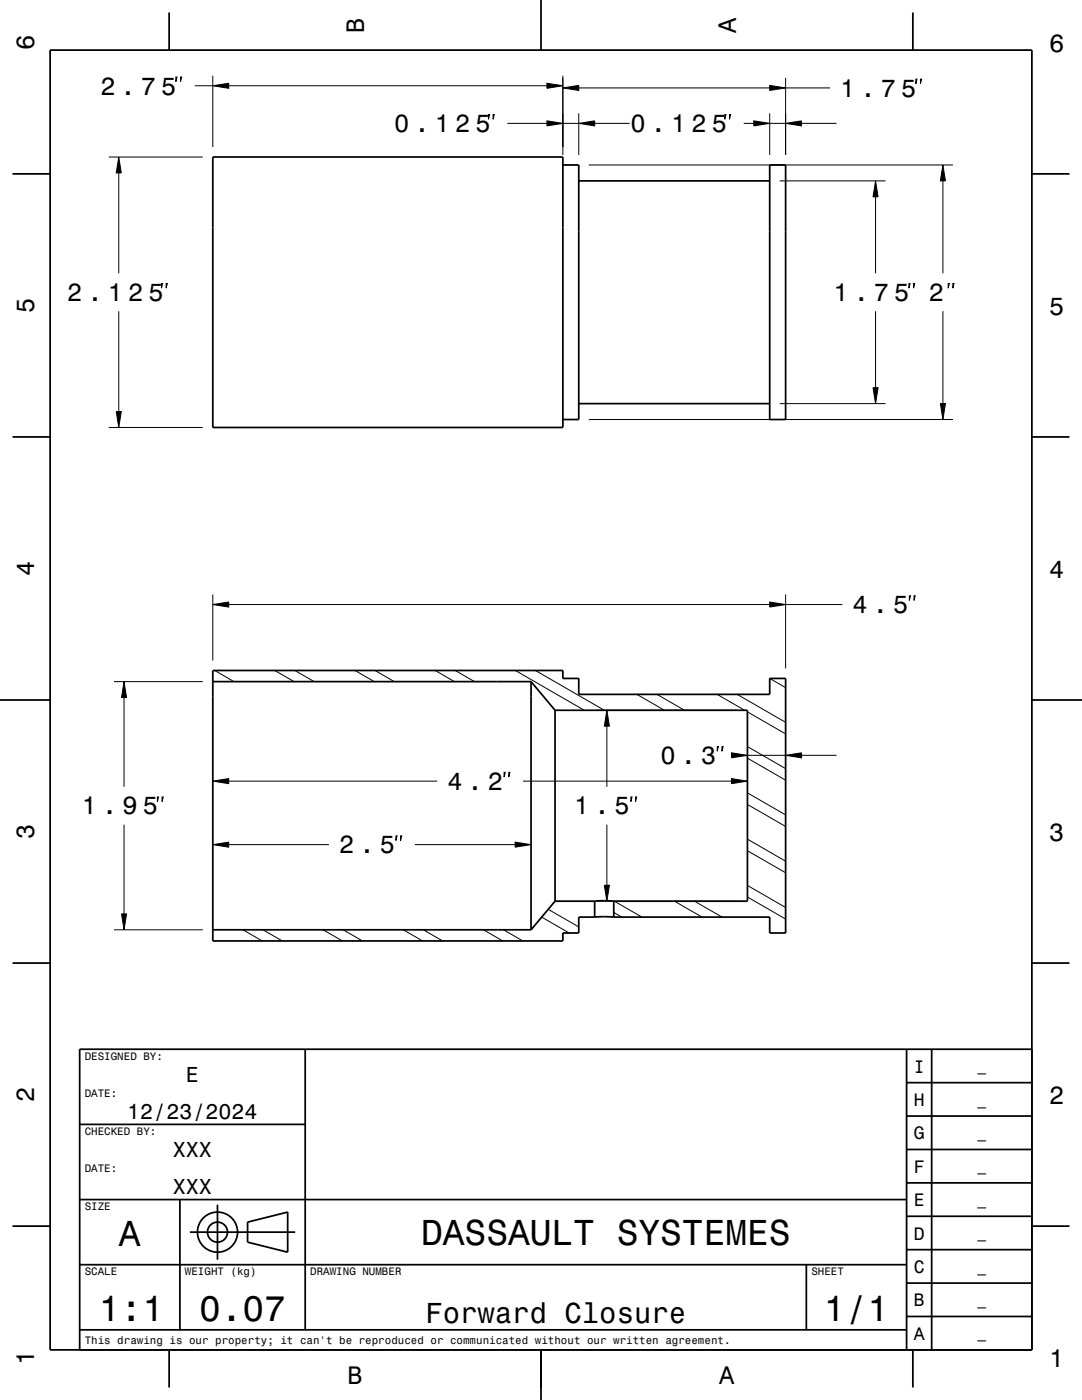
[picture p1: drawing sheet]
<svg xmlns="http://www.w3.org/2000/svg" width="216mm" height="279mm" viewBox="0 0 216 279" stroke-linecap="round" stroke-linejoin="round" font-family="sans-serif">
<g fill="none" stroke="#000" stroke-width=".2">
<path d="M35.1 15.4h.2l-.2 .9zM36 15.4h.3l-.3 .9zM38.9 17.1h3.6M42.5 17.1l3.1-.5v1zM42.5 15.1v14.2M45.6 17.1h63.5M109.1 16.6l3.2 .5-3.2 .5zM112.3 17.5l3.2-.5v1.1zM112.3 15.1v15.8M115.5 17.5h38.1M153.6 17l3.2 .5-3.2 .6zM156.8 15.5v15.4"/>
<path d="M156.8 17.5h8.8M182.7 15.8h.3l-.3 .9zM183.7 15.8h.2l-.2 .9zM21.7 31.3h18.8M23.7 31.3l.5 3.2h-1zM23.7 34.5v20M97.5 22.9h.2l-.2 .9zM98.4 22.9h.2l-.2 .9zM101.2 24.6h7.9M109.1 24.1l3.2 .5-3.2 .5zM112.3 24.6h3.2M115.5 24.6l3.2-.5v1z"/>
<path d="M115.5 22.6v8.3M117.5 32.9h72.6M118.7 24.6h6.9M144.6 22.9h.3l-.3 .9zM145.6 22.9h.2l-.2 .9zM148.4 24.6h2M150.4 24.1l3.2 .5-3.2 .5zM153.6 22.6v8.3M153.6 24.6h3.2M155.6 36.1h21.1M156.8 24.6l3.1-.5v1zM159.9 24.6h7"/>
<path d="M174.7 36.1l.5 3.2h-1zM174.7 39.3v15.2M188.1 32.9l.5 3.2h-1zM188.1 36.1v18.4M32.2 56.6h.3l-.3 .9zM33.2 56.6h.2l-.2 .9zM181.4 56.6h.2l-.2 .9zM182.3 56.6h.2l-.2 .9zM189.2 56.6h.2l-.2 .9zM190.1 56.6h.3l-.3 .9zM23.7 62.1v20M174.2 77.4h1l-.5 3.1z"/>
<path d="M174.7 62.1v15.3M188.1 62.1v18.4M21.7 85.3h18.8M23.2 82.1h1l-.5 3.2zM117.5 83.7h72.6M155.6 80.5h21.1M187.6 80.5h1l-.5 3.2zM42.5 118.6v13.2M156.8 118.6v14.8M181.4 118.9h.3l-.3 .9zM182.4 118.9h.2l-.2 .9zM22.8 136h17.7"/>
<path d="M24.8 136l.5 3.2h-1.1zM24.8 139.2v17.8M42.5 120.7l3.1-.6v1.1zM42.5 135.9l.2 .1M42.8 133.8l3.9 2.2M45.6 120.7h108M54.8 133.8l3.9 2.2M58.8 133.8l3.9 2.2M70.8 133.8l3.9 2.2M74.8 133.8l3.9 2.2M86.8 133.8l3.9 2.2M90.8 133.8l3.9 2.2"/>
<path d="M102.8 133.8l13.8 7.9M106.8 133.8l13.8 7.9M127.1 138.6l5.5 3.1M131.1 138.6l5.5 3.1M143.1 138.6l5.5 3.1M147.1 138.6l9.7 5.6M153.6 120.1l3.2 .6-3.2 .5zM153.6 135.4l3.2 1.8M156.8 120.7h11.3M31.4 159h.2l-.2 1zM32.3 159h.3l-.3 1zM42.5 155.9l3.1-.5v1z"/>
<path d="M45.6 155.9h41.6M100.6 154.1h.2l-.2 1zM101.5 154.1h.3l-.3 1zM104.4 155.9h41.6M119.1 141.7h28M121.1 141.7l.5 3.2h-1zM121.1 144.9v12.1M125.9 159h.2l-.2 1zM126.8 159h.2l-.2 1zM143.1 149h.3l-.3 .9zM144.1 149h.2l-.2 .9zM146 150.2l3.1 .5-3.1 .5z"/>
<path d="M146 155.4l3.1 .5-3.1 .5zM149.1 149l7.7 4.4M149.1 158.2l7.7 4.4M149.1 142.1l7.7 4.4M149.1 151.3l7.7 4.4M149.1 150.7h7.7M156.8 150.7l3.1-.5v1zM159.9 150.7h7M24.8 164.6v17.8M42.5 168.6l3.1-.5v1zM45.6 168.6h20M79 166.8h.2l-.2 1z"/>
<path d="M79.9 166.8h.3l-.3 1zM82.8 168.6h20M102.8 168.1l3.2 .5-3.2 .5zM118.6 179.8l.1 .1M119.1 179.8h28M120.6 176.7h1l-.5 3.1zM121.1 164.6v12.1M122.6 179.8l5.5 3.2M134.6 179.8l5.5 3.2M138.6 179.8l5.5 3.2M149.1 167.5l7.7 4.4M149.1 176.7l7.7 4.4"/>
<path d="M149.1 160.5l7.7 4.4M149.1 169.8l7.7 4.4M149.1 179l7.7 4.4M22.8 185.6h17.7M24.2 182.4h1.1l-.5 3.2zM48.5 185.6l3.8 2.2M52.5 185.6l3.8 2.2M64.5 185.6l3.8 2.2M68.5 185.6l3.8 2.2M80.5 185.6l3.8 2.2M84.5 185.6l3.8 2.2M96.5 185.6l3.8 2.2"/>
<path d="M100.5 185.6l3.8 2.2M108.1 183l5.5 3.2M109.4 181.5l6.1 3.5M122.5 182.1l1.6 .9"/>
</g>
<g fill="none" stroke="#000" stroke-width=".35">
<path d="M10 10h195.9v259.4h-195.9zM33.8 2.5v7.5M107.9 0v10M182.1 2.5v7.5M2.5 34.7h7.5M42.5 31.3h69.8v54h-69.8zM112.3 32.9h3.2v50.8h-3.2M115.5 36.1h38.1M153.6 32.9h3.2v50.8h-3.2zM205.9 34.7h7.5M2.5 87.2h7.5M115.5 80.5h38.1"/>
<path d="M205.9 87.2h7.5M0 139.7h10M42.5 136h63.5M106 136l4.8 5.7M106 136v49.6M205.9 139.7h10M110.8 141.7h38.3v38.1h-26.6M110.8 141.7v38.1M110.8 179.8h7.9M110.8 179.8l-4.8 5.8M118.7 179.8h3.8M118.7 179.8v3.2"/>
<path d="M122.5 179.8v3.2M2.5 192.2h7.5M42.5 185.6h63.5M118.7 183h3.8M118.7 183h-3.2v3.2h-3.2v1.6h-69.8v-54h69.8v1.6h3.2v3.2h38.1v-3.2h3.2v50.8h-3.2v-3.2h-31.1M205.9 192.2h7.5M60.9 209.4v56M180.9 216.1h25M180.9 209.4v60M185.9 209.4v60M205.9 209.4h-190v60M15.9 239.4h165"/>
<path d="M15.9 224.4h45M35.9 239.4v26M180.9 236.1h25M180.9 229.4h25M180.9 222.7h25M2.5 244.7h7.5M15.9 252.4h165M37.9 245.9h21M43.4 240.4v11M49.4 243.9l8-2v8l-8-2zM160.9 252.4v13M180.9 256.1h25"/>
<path d="M180.9 249.4h25M180.9 242.7h25M205.9 244.7h7.5M15.9 265.4h165M33.8 269.4v7.5M107.9 269.4v10M180.9 262.7h25M182.1 269.4v7.5"/>
<circle cx="43.4" cy="245.9" r="2"/>
<circle cx="43.4" cy="245.9" r="4"/>
</g>
<g fill="#000">
<path d="M42.5 17.1l3.1-.5v1z" fill-rule="evenodd"/>
<path d="M109.1 16.6l3.2 .5-3.2 .5z" fill-rule="evenodd"/>
<path d="M112.3 17.5l3.2-.5v1.1z" fill-rule="evenodd"/>
<path d="M153.6 17l3.2 .5-3.2 .6z" fill-rule="evenodd"/>
<path d="M23.7 31.3l.5 3.2h-1z" fill-rule="evenodd"/>
<path d="M109.1 24.1l3.2 .5-3.2 .5z" fill-rule="evenodd"/>
<path d="M115.5 24.6l3.2-.5v1z" fill-rule="evenodd"/>
<path d="M150.4 24.1l3.2 .5-3.2 .5z" fill-rule="evenodd"/>
<path d="M156.8 24.6l3.1-.5v1z" fill-rule="evenodd"/>
<path d="M174.7 36.1l.5 3.2h-1z" fill-rule="evenodd"/>
<path d="M188.1 32.9l.5 3.2h-1z" fill-rule="evenodd"/>
<path d="M174.2 77.4h1l-.5 3.1z" fill-rule="evenodd"/>
<path d="M23.2 82.1h1l-.5 3.2z" fill-rule="evenodd"/>
<path d="M187.6 80.5h1l-.5 3.2z" fill-rule="evenodd"/>
<path d="M24.8 136l.5 3.2h-1.1z" fill-rule="evenodd"/>
<path d="M42.5 120.7l3.1-.6v1.1z" fill-rule="evenodd"/>
<path d="M153.6 120.1l3.2 .6-3.2 .5z" fill-rule="evenodd"/>
<path d="M42.5 155.9l3.1-.5v1z" fill-rule="evenodd"/>
<path d="M121.1 141.7l.5 3.2h-1z" fill-rule="evenodd"/>
<path d="M146 150.2l3.1 .5-3.1 .5z" fill-rule="evenodd"/>
<path d="M146 155.4l3.1 .5-3.1 .5z" fill-rule="evenodd"/>
<path d="M156.8 150.7l3.1-.5v1z" fill-rule="evenodd"/>
<path d="M42.5 168.6l3.1-.5v1z" fill-rule="evenodd"/>
<path d="M102.8 168.1l3.2 .5-3.2 .5z" fill-rule="evenodd"/>
<path d="M120.6 176.7h1l-.5 3.1z" fill-rule="evenodd"/>
<path d="M24.2 182.4h1.1l-.5 3.2z" fill-rule="evenodd"/>
</g>
<g font-size="7.2">
<text x="23.7" y="248.7">A</text>
<text x="84" y="248.5">DASSAULT SYSTEMES</text>
<text x="19.7" y="263.7">1:1</text>
<text x="39.7" y="263.7">0.07</text>
<text x="164.4" y="263.7">1/1</text>
</g>
<text font-size="5.8" x="84.9" y="264">Forward Closure</text>
<g font-size="5">
<text x="6.8" y="10" transform="rotate(-90 6.8 10)">6</text>
<text x="72.7" y="6.5" transform="rotate(-90 72.7 6.5)">B</text>
<text x="146.9" y="6.5" transform="rotate(-90 146.9 6.5)">A</text>
<text x="209.4" y="10.3">6</text>
<text x="20" y="18.9">2 . 7 5</text>
<text x="167.7" y="19.3">1 . 7 5</text>
<text x="78.7" y="26.4">0 . 1 2 5</text>
<text x="125.8" y="26.4">0 . 1 2 5</text>
<text x="6.8" y="62.5" transform="rotate(-90 6.8 62.5)">5</text>
<text x="13.4" y="60.1">2 . 1 2 5</text>
<text x="166.3" y="60.1">1 . 7 5</text>
<text x="185.3" y="60.1">2</text>
<text x="209.4" y="62.8">5</text>
<text x="6.8" y="115" transform="rotate(-90 6.8 115)">4</text>
<text x="209.4" y="115.3">4</text>
<text x="170.1" y="122.4">4 . 5</text>
<text x="131.8" y="152.5">0 . 3</text>
<text x="89.3" y="157.6">4 . 2</text>
<text x="6.8" y="167.5" transform="rotate(-90 6.8 167.5)">3</text>
<text x="16.3" y="162.5">1 . 9 5</text>
<text x="114.6" y="162.5">1 . 5</text>
<text x="209.4" y="167.8">3</text>
<text x="67.7" y="170.3">2 . 5</text>
<text x="6.8" y="220" transform="rotate(-90 6.8 220)">2</text>
<text x="209.4" y="220.3">2</text>
<text x="6.8" y="272.5" transform="rotate(-90 6.8 272.5)">1</text>
<text x="209.4" y="272.8">1</text>
<text x="69.3" y="276.2">B</text>
<text x="143.5" y="276.2">A</text>
</g>
<g font-size="4.3">
<text x="37.1" y="215.9">E</text>
<text x="25.4" y="223.4">12/23/2024</text>
<text x="34.5" y="230.9">XXX</text>
<text x="34.5" y="238.4">XXX</text>
</g>
<g font-size="3.6">
<text x="182.3" y="214">I</text>
<text x="182.3" y="220.7">H</text>
<text x="182.3" y="227.4">G</text>
<text x="182.3" y="234">F</text>
<text x="182.3" y="240.7">E</text>
<text x="182.3" y="247.4">D</text>
<text x="182.3" y="254">C</text>
<text x="182.3" y="260.7">B</text>
<text x="182.3" y="267.4">A</text>
</g>
<g font-size="2.9">
<text x="195" y="213.8">_</text>
<text x="195" y="220.4">_</text>
<text x="195" y="227.1">_</text>
<text x="195" y="233.8">_</text>
<text x="195" y="240.4">_</text>
<text x="195" y="247.1">_</text>
<text x="195" y="253.8">_</text>
<text x="195" y="260.4">_</text>
<text x="195" y="267.1">_</text>
</g>
<g font-size="2.2">
<text x="16.9" y="211.5">DESIGNED BY:</text>
<text x="16.9" y="219">DATE:</text>
<text x="16.9" y="226.5">CHECKED BY:</text>
<text x="16.9" y="234">DATE:</text>
<text x="16.9" y="241.5">SIZE</text>
<text x="16.9" y="254.5">SCALE</text>
<text x="36.9" y="254.5">WEIGHT (kg)</text>
<text x="61.9" y="254.5">DRAWING NUMBER</text>
<text x="161.9" y="254.5">SHEET</text>
<text x="16.9" y="268.2">This drawing is our property; it can't be reproduced or communicated without our written agreement.</text>
</g>
</svg>
